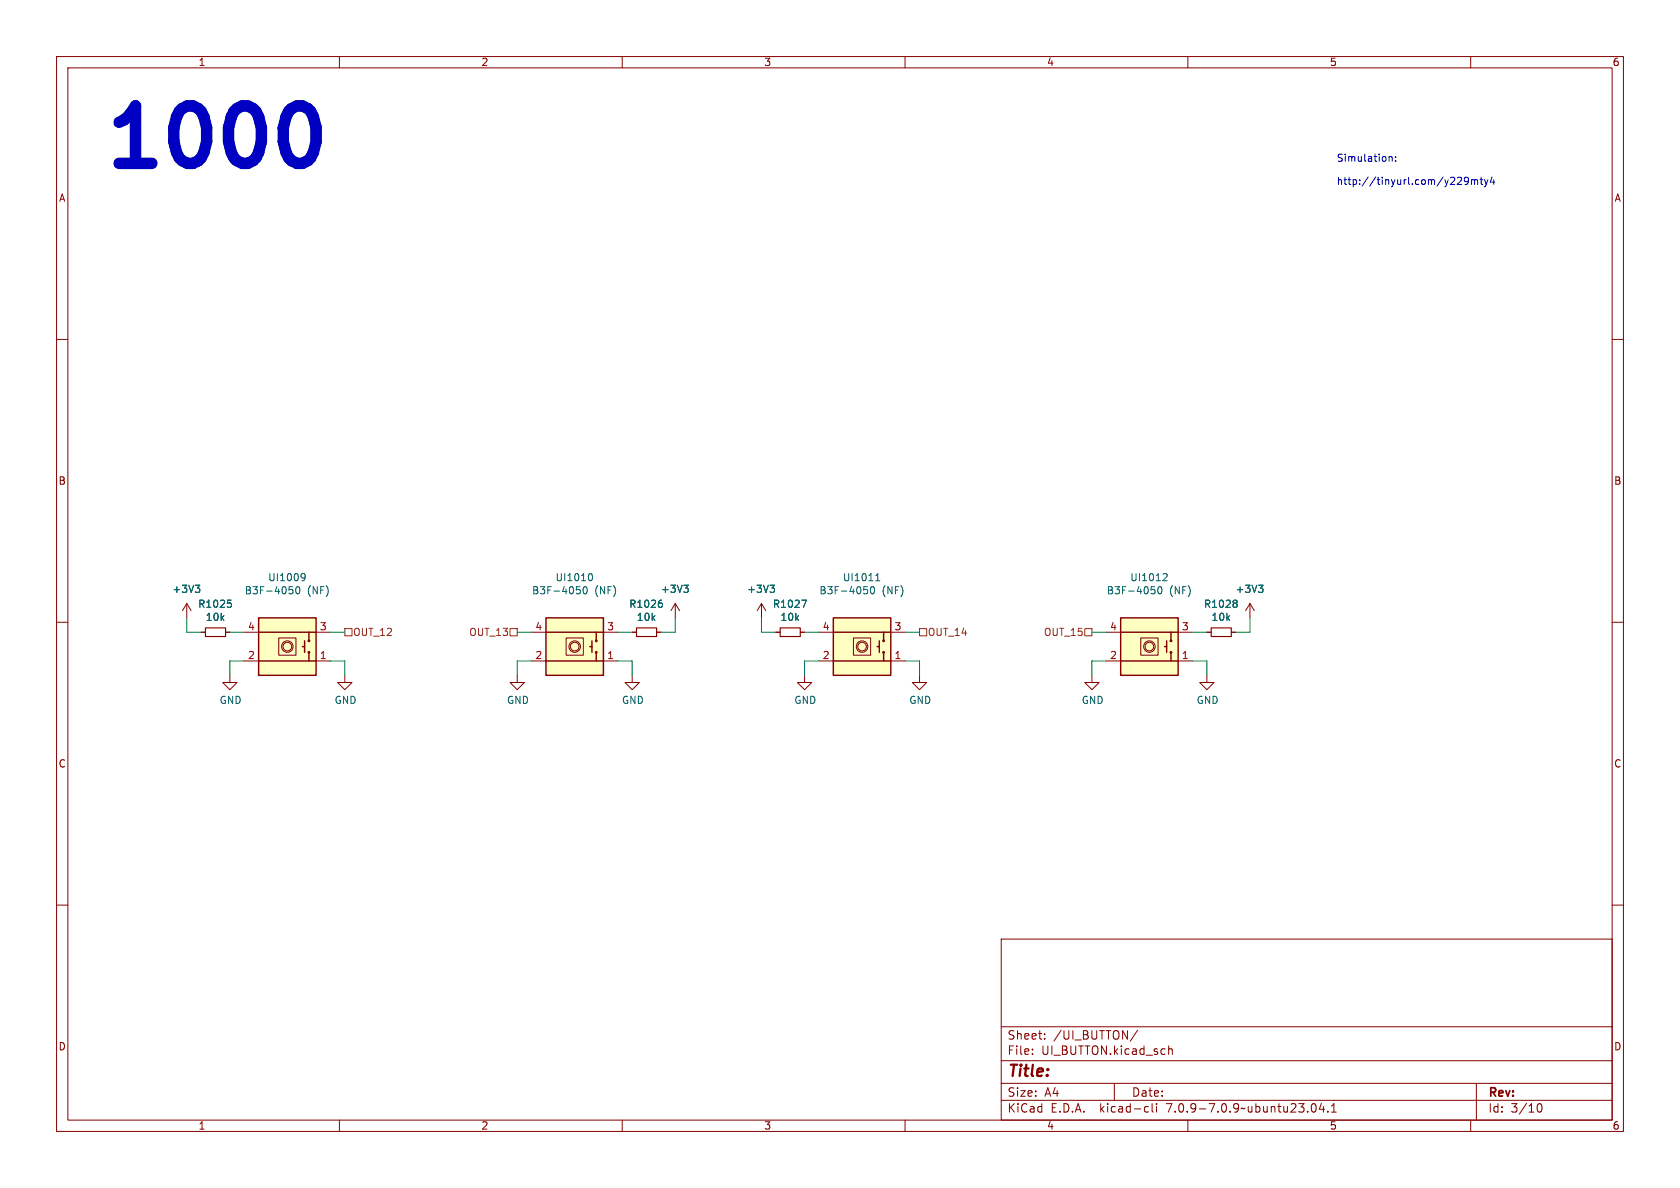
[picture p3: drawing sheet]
<svg xmlns="http://www.w3.org/2000/svg" width="297mm" height="210mm" viewBox="0 0 297 210" stroke-linecap="round" stroke-linejoin="round" font-family="sans-serif">
<g fill="none" stroke="#840000" stroke-width=".18">
<path d="M10 10h277v190h-277zM12 12h273v186h-273zM60 10v2M110 10v2M160 10v2M210 10v2M260 10v2M10 60h2M285 60h2M10 110h2M33 106.7l-.7 1.3M33 106.7v2.5"/>
<path d="M33 106.7l.8 1.3M35.6 111.8h.7M39.9 111.8h.7M40.6 119.4v1.3h1.3l-1.3 1.2-1.2-1.2h1.2M43.2 111.8h2.5M43.2 116.8h2.5M49.3 112.8h3v3h-3zM55.9 111.8h2.5M55.9 116.8h2.5M61 119.4v1.3h1.2l-1.2 1.2-1.3-1.2h1.3M91.4 119.4v1.3h1.3l-1.3 1.2-1.2-1.2h1.2M94 111.8h2.5"/>
<path d="M94 116.8h2.5M100.1 112.8h3v3h-3zM106.7 111.8h2.5M106.7 116.8h2.5M111.8 119.4v1.3h1.2l-1.2 1.2-1.3-1.2h1.3M111.8 111.8h.7M116.1 111.8h.7M119.4 106.7l-.8 1.3M119.4 106.7v2.5M119.4 106.7l.7 1.3M134.6 106.7l-.7 1.3M134.6 106.7v2.5"/>
<path d="M134.6 106.7l.8 1.3M137.2 111.8h.7M141.5 111.8h.7M142.2 119.4v1.3h1.3l-1.3 1.2-1.2-1.2h1.2M144.8 111.8h2.5M144.8 116.8h2.5M150.9 112.8h3v3h-3zM157.5 111.8h2.5M157.5 116.8h2.5M162.6 119.4v1.3h1.2l-1.2 1.2-1.3-1.2h1.3M193 119.4v1.3h1.3l-1.3 1.2-1.2-1.2h1.2M195.6 111.8h2.5"/>
<path d="M195.6 116.8h2.5M201.7 112.8h3v3h-3zM208.3 111.8h2.5M208.3 116.8h2.5M213.4 119.4v1.3h1.2l-1.2 1.2-1.3-1.2h1.3M213.4 111.8h.7M217.7 111.8h.7M221 106.7l-.8 1.3M221 106.7v2.5M221 106.7l.7 1.3M285 110h2M10 160h2"/>
<path d="M285 160h2M177 166h108v32h-108zM60 198v2M110 198v2M160 198v2M177 194.5h108M177 191.5h108M177 187.5h108M177 181.5h108M182.5 186.3v.1M182.5 185.5v.1M184.7 183.6v.1"/>
<path d="M184.7 182.8v.1M197 191.5v3M201.1 182.1l-1.3 2M202.6 195.6l.4 .1M203 196.5l-.4 .1M203.7 195.1v1.3l.2 .2M204.5 195.1v.1M204.5 195.6v1M206.6 184.9v1.5M206.6 185.5l.2-.1 .4 .1v.9M210 198v2M232 195.2l.2-.1a.81 .81 0 0 1 .6 .6 .81 .81 0 0 1-.3 .8l-.2 .1a.81 .81 0 0 1-.6-.6 .81 .81 0 0 1 .3-.8z"/>
<path d="M233.6 195l-.4 1.1h1M234 195.6v1M234.7 196.5v.1M235.4 196.6h.8M235.4 195.5l.4-.4v1.5M260 198v2M261 191.5v6.5M271.7 195.7l.2-.5 .2-.1a.8 .8 0 0 1 .5 .7 .8 .8 0 0 1-.5 .8l-.2-.1-.2-.5"/>
<circle cx="50.8" cy="114.3" r="1.02"/>
<circle cx="50.8" cy="114.3" r=".76"/>
<circle cx="101.6" cy="114.3" r="1.02"/>
<circle cx="101.6" cy="114.3" r=".76"/>
<circle cx="152.4" cy="114.3" r="1.02"/>
<circle cx="152.4" cy="114.3" r=".76"/>
<circle cx="203.2" cy="114.3" r="1.02"/>
<circle cx="203.2" cy="114.3" r=".76"/>
</g>
<path d="M36.3 111h3.6v1.5h-3.6zM112.5 111h3.6v1.5h-3.6zM137.9 111h3.6v1.5h-3.6zM214.1 111h3.6v1.5h-3.6z" fill="none" stroke="#840000" stroke-width=".2"/>
<g fill="none" stroke="#006464" stroke-width=".18">
<path d="M34.5 103.4h.8l-.4 .5M35.1 103.9l.2 .3v.3l-.2 .2M40.2 106.1h.7M40.7 106.6l.2 .2v.3l-.2 .3M51.1 103.7h.6M51.3 104.2h.3l.2 .2-.1 .5-.4 .1M52.5 103.8l.1-.1a.68 .68 0 0 1 .4 .6 .68 .68 0 0 1-.4 .7 .84 .84 0 0 1-.1-1.2zM53.5 101.4l.4 .1a.84 .84 0 0 1-.3 1.2h-.3M53.9 101.9l-.1 .2-.3 .1M101.9 103.7h.6M102.1 104.2h.3l.2 .2-.1 .5-.4 .1M103.2 103.8l.2-.1a.68 .68 0 0 1 .4 .6 .68 .68 0 0 1-.4 .7l-.2-.1-.1-.4z"/>
<path d="M104.3 101.4a.68 .68 0 0 1 .5 .6 .68 .68 0 0 1-.5 .7M116.7 106.1h.3M116.9 106.6l.2 .2v.3l-.2 .3M120.9 103.4h.8l-.4 .5M121.4 103.9l.3 .3v.3l-.3 .2M136.1 103.4h.8l-.4 .5M136.7 103.9l.2 .3v.3l-.2 .2M141.7 106.1h.9l-.6 1.3M152.7 103.7h.6M152.9 104.2h.3l.2 .2-.1 .5-.4 .1M154 103.8l.2-.1a.68 .68 0 0 1 .4 .6 .68 .68 0 0 1-.4 .7l-.2-.1-.1-.4zM154.8 102.7h.7"/>
<path d="M154.8 101.8l.4-.4v1.3M203.5 103.7h.6M203.7 104.2h.3l.2 .2-.1 .5-.4 .1M204.8 103.8l.2-.1a.68 .68 0 0 1 .4 .6 .68 .68 0 0 1-.4 .7l-.2-.1-.1-.4zM205.8 101.4l.4 .1 .1 .3-.7 .9h.7M218.5 106.1l.2 .2-.2 .3 .2 .3v.2l-.2 .3M222.5 103.4h.8l-.4 .5M223 103.9l.3 .3v.3l-.3 .2"/>
</g>
<g fill="#ffffc2" stroke="#ffffc2" stroke-width=".18">
<path d="M45.7 109.2h10.2v10.2h-10.2z"/>
<path d="M198.1 109.2h10.2v10.2h-10.2z"/>
<path d="M96.5 109.2h10.2v10.2h-10.2z"/>
<path d="M147.3 109.2h10.2v10.2h-10.2z"/>
</g>
<g fill="none" stroke="#840000" stroke-width=".25">
<path d="M45.7 109.2h10.2v10.2h-10.2zM45.7 116.8h8.9M45.7 111.8h8.9M53.5 114.3h.3M53.8 113.3v2M54.6 115.3v1.5h1.3M55.9 111.8h-1.3v1.5M96.5 109.2h10.2v10.2h-10.2zM96.5 116.8h8.9M96.5 111.8h8.9M104.3 114.3h.3M104.6 113.3v2"/>
<path d="M105.4 115.3v1.5h1.3M106.7 111.8h-1.3v1.5M147.3 109.2h10.2v10.2h-10.2zM147.3 116.8h8.9M147.3 111.8h8.9M155.1 114.3h.3M155.4 113.3v2M156.2 115.3v1.5h1.3M157.5 111.8h-1.3v1.5M198.1 109.2h10.2v10.2h-10.2zM198.1 116.8h8.9M198.1 111.8h8.9"/>
<path d="M205.9 114.3h.3M206.2 113.3v2M207 115.3v1.5h1.3M208.3 111.8h-1.3v1.5"/>
<circle cx="54.6" cy="115.3" r=".13"/>
<circle cx="54.6" cy="113.3" r=".13"/>
<circle cx="105.4" cy="115.3" r=".13"/>
<circle cx="105.4" cy="113.3" r=".13"/>
<circle cx="156.2" cy="115.3" r=".13"/>
<circle cx="156.2" cy="113.3" r=".13"/>
<circle cx="207" cy="113.3" r=".13"/>
<circle cx="207" cy="115.3" r=".13"/>
</g>
<path d="M61 111.1h1.2v1.3h-1.2zM90.2 111.1h1.2v1.3h-1.2zM162.6 111.1h1.2v1.3h-1.2zM191.8 111.1h1.2v1.3h-1.2z" fill="none" stroke="#725600" stroke-width=".18"/>
<path d="M53.5 18.7l.9 .5 .5 .5a8.6 8.6 0 0 1 0 8.2l-.5 .5-.9 .5" fill="none" stroke="#0000c2" stroke-width="2"/>
<g fill="none" stroke="#0000c2" stroke-width=".18">
<path d="M245.6 27.7v.8M245.6 27.8l.2-.1h.3v.8M246.7 28.4v.1M246.7 27.7v.2M257.9 31.3l.4 .1 .1 .3-.8 .9h.8M259.6 31.9l-.2 .2h-.4l-.1-.2 .1-.5 .4-.1 .1 .2a.84 .84 0 0 1-.3 1.1h-.2M260.1 31.8v.8M260.1 31.9l.4-.1 .2 .1M260.7 31.9l.2-.1h.3v.8M260.7 31.9v.7M261.7 31.8h.4M261.8 31.3v1.1l.3 .2"/>
<path d="M262.4 31.8l.3 .8M262.7 32.6l-.3 .4M263.1 31.8l-.4 .8M263.8 31.3l-.3 .9h.8M264.1 31.8v.8"/>
</g>
<g fill="none" stroke="#009600" stroke-width=".18">
<path d="M33 109.2v2.6h2.6M40.6 111.8h2.6M43.2 116.8h-2.6v2.6M58.4 111.8h2.6M58.4 116.8h2.6v2.6M91.4 111.8h2.6M94 116.8h-2.6v2.6M109.2 111.8h2.6M109.2 116.8h2.6v2.6M119.4 109.2v2.6h-2.6M134.6 109.2v2.6h2.6M142.2 111.8h2.6"/>
<path d="M144.8 116.8h-2.6v2.6M160 111.8h2.6M160 116.8h2.6v2.6M193 111.8h2.6M195.6 116.8h-2.6v2.6M210.8 111.8h2.6M210.8 116.8h2.6v2.6M221 109.2v2.6h-2.6"/>
</g>
<text font-size="14.2" fill="#0000c2" x="17.8" y="30.2">1000</text>
<text font-size="2.8" fill="#840000" x="178" y="190.9">Title:</text>
<g font-size="2.1" fill="#840000">
<text x="178" y="184">Sheet:</text>
<text x="186.2" y="184">/UI_BUTTON/</text>
<text x="178" y="186.7">File:</text>
<text x="184.1" y="186.7">UI_BUTTON.kicad_sch</text>
<text x="178" y="196.9">KiCad</text>
<text x="178" y="194.1">Size:</text>
<text x="184.7" y="194.1">A4</text>
<text x="185.7" y="196.9">E.D.A.</text>
<text x="194.6" y="196.9">kicad-cli</text>
<text x="200" y="194.1">Date:</text>
<text x="206.5" y="196.9">7.0.9-7.0.9~ubuntu23.04.1</text>
<text x="263" y="194.3">Rev:</text>
<text x="263" y="196.9">Id:</text>
<text x="267.1" y="196.9">3/10</text>
</g>
<g font-size="1.8" fill="#840000">
<text x="35" y="11.9">1</text>
<text x="85" y="11.9">2</text>
<text x="135" y="11.9">3</text>
<text x="185" y="11.9">4</text>
<text x="235" y="11.9">5</text>
<text x="285" y="11.9">6</text>
<text x="10.3" y="35.9">A</text>
<text x="285.3" y="35.9">A</text>
<text x="10.3" y="85.9">B</text>
<text x="285.3" y="85.9">B</text>
<text x="10.3" y="135.9">C</text>
<text x="285.3" y="135.9">C</text>
<text x="10.3" y="185.9">D</text>
<text x="285.3" y="185.9">D</text>
<text x="35" y="199.9">1</text>
<text x="85" y="199.9">2</text>
<text x="135" y="199.9">3</text>
<text x="185" y="199.9">4</text>
<text x="235" y="199.9">5</text>
<text x="285" y="199.9">6</text>
</g>
<g font-size="1.8" fill="#0000c2">
<text x="236.2" y="28.7">Simulation:</text>
<text x="236.2" y="32.8">http://tinyurl.com/y229mty4</text>
</g>
<g font-size="1.8" fill="#006464">
<text x="30.4" y="105">+3V3</text>
<text x="34.9" y="107.6">R1025</text>
<text x="43.2" y="105.3">B3F-4050</text>
<text x="47.3" y="102.9">UI1009</text>
<text x="54.3" y="105.3">(NF)</text>
<text x="94" y="105.3">B3F-4050</text>
<text x="98.1" y="102.9">UI1010</text>
<text x="105.1" y="105.3">(NF)</text>
<text x="111.1" y="107.6">R1026</text>
<text x="116.7" y="105">+3V3</text>
<text x="132" y="105">+3V3</text>
<text x="136.5" y="107.6">R1027</text>
<text x="144.8" y="105.3">B3F-4050</text>
<text x="148.9" y="102.9">UI1011</text>
<text x="155.9" y="105.3">(NF)</text>
<text x="195.6" y="105.3">B3F-4050</text>
<text x="199.7" y="102.9">UI1012</text>
<text x="206.7" y="105.3">(NF)</text>
<text x="212.7" y="107.6">R1028</text>
<text x="218.3" y="105">+3V3</text>
<text x="36.3" y="110">10k</text>
<text x="112.5" y="110">10k</text>
<text x="137.9" y="110">10k</text>
<text x="214.1" y="110">10k</text>
<text x="38.7" y="124.6">GND</text>
<text x="59.1" y="124.6">GND</text>
<text x="89.5" y="124.6">GND</text>
<text x="109.9" y="124.6">GND</text>
<text x="140.3" y="124.6">GND</text>
<text x="160.7" y="124.6">GND</text>
<text x="191.1" y="124.6">GND</text>
<text x="211.5" y="124.6">GND</text>
</g>
<g font-size="1.8" fill="#a90000">
<text x="43.7" y="111.5">4</text>
<text x="56.4" y="111.5">3</text>
<text x="94.5" y="111.5">4</text>
<text x="107.2" y="111.5">3</text>
<text x="145.3" y="111.5">4</text>
<text x="158" y="111.5">3</text>
<text x="196.1" y="111.5">4</text>
<text x="208.8" y="111.5">3</text>
<text x="43.7" y="116.6">2</text>
<text x="56.4" y="116.6">1</text>
<text x="94.5" y="116.6">2</text>
<text x="107.2" y="116.6">1</text>
<text x="145.3" y="116.6">2</text>
<text x="158" y="116.6">1</text>
<text x="196.1" y="116.6">2</text>
<text x="208.8" y="116.6">1</text>
</g>
<g font-size="1.8" fill="#725600">
<text x="62.3" y="112.6">OUT_12</text>
<text x="82.8" y="112.6">OUT_13</text>
<text x="163.9" y="112.6">OUT_14</text>
<text x="184.4" y="112.6">OUT_15</text>
</g>
</svg>
